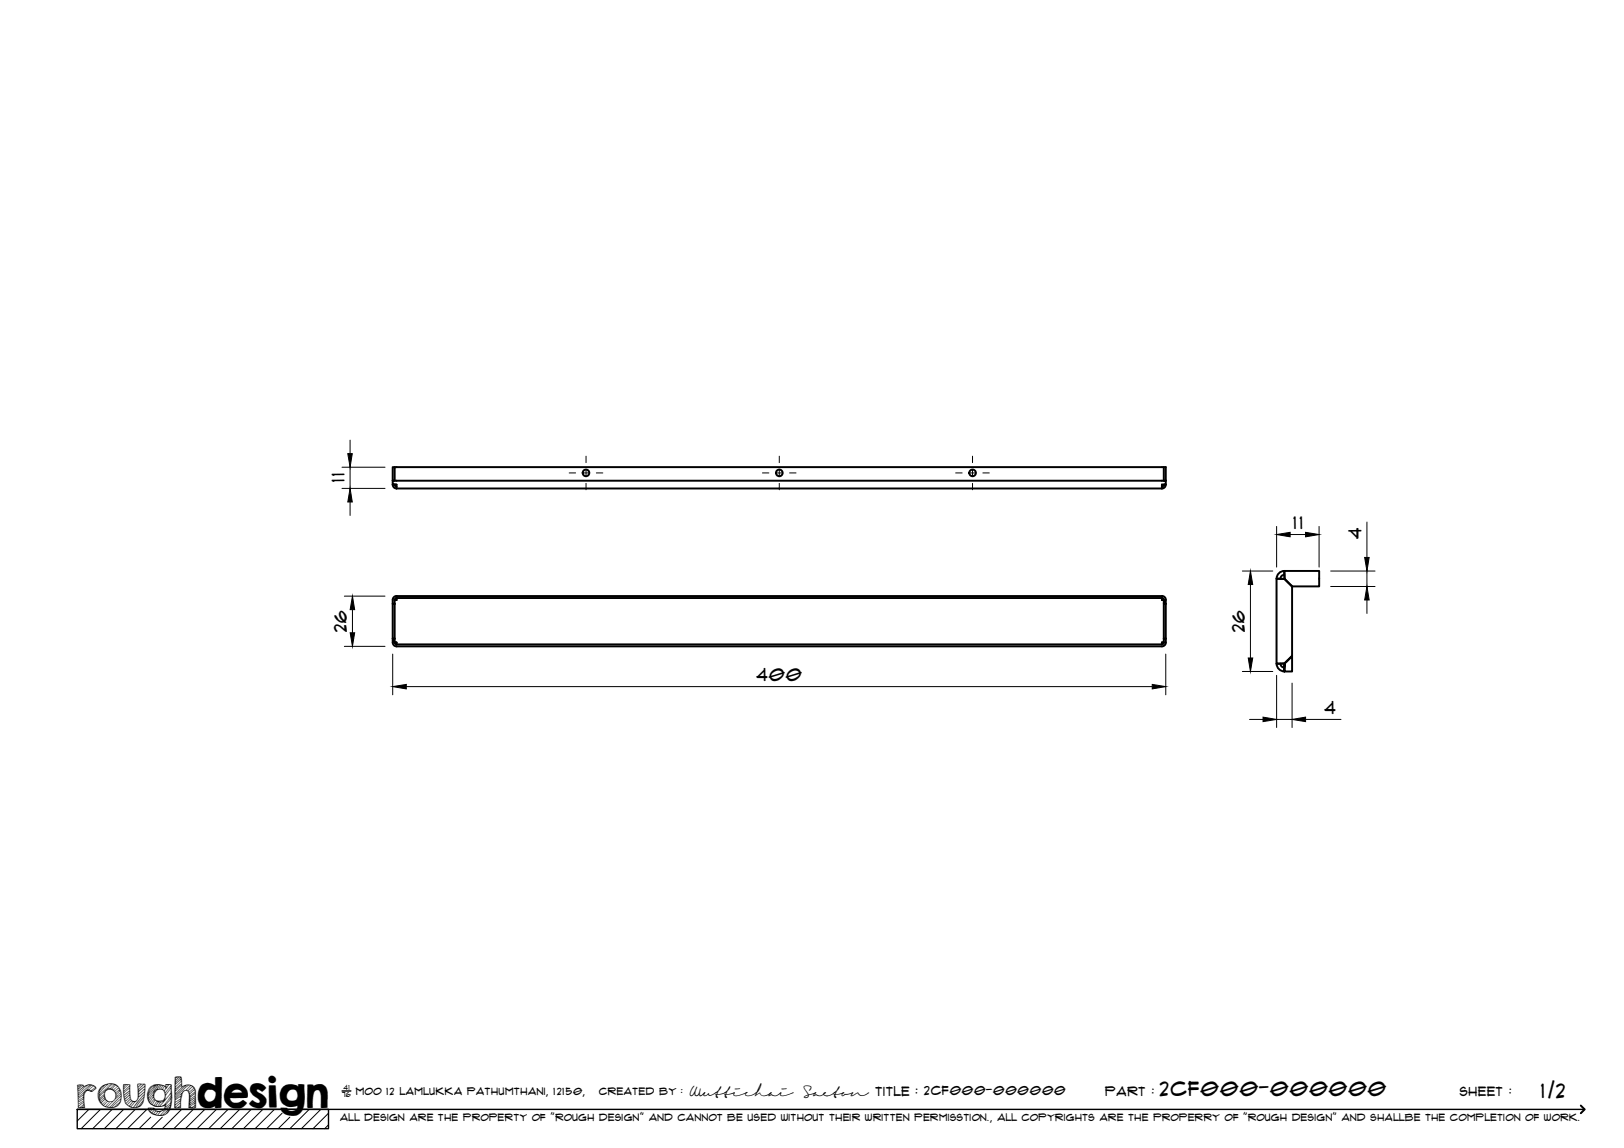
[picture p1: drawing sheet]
<svg xmlns="http://www.w3.org/2000/svg" width="420mm" height="297mm" viewBox="0 0 420 297" stroke-linecap="round" stroke-linejoin="round" font-family="sans-serif">
<!-- layer: Visible -->
<g fill="none" stroke="#000" stroke-width=".51">
<path d="M102.1 124.4v-3.5h199v3.5M102.1 124.3l-.5 .1M102.1 120.9h-.5v3.4M102.6 126.4v-1h-1v-1h200v1h-1v1M102.6 125.9l-.4-.2-.1-.3h-.5l.3 .7 .7 .3M102.6 126.4h198M300.6 125.9l.4-.2 .1-.3h.5l-.3 .7-.7 .3M301.1 124.3l.5 .1M301.1 120.9h.5v3.4M102.1 156.2v9.1M102.1 156.3l-.5-.1v9M102.1 155.2v1"/>
<path d="M102.6 155.2h-.5M102.6 155.2l-.5 .1M102.6 154.7v.5M102.6 154.7h198M102.6 154.7l-.2 .1-.3 .4M300.6 155.2h.5v1h.5v-1a1.01 1.01 0 0 0-1-1h-198a.97 .97 0 0 0-1 1v1h.5M300.6 155.2l.5 .1M300.6 154.7v.5M300.6 154.7l.3 .1 .2 .4M332.3 147.7h9v4h-7l-2-2zM332.3 148.7a1.01 1.01 0 0 0-1 1M332.3 149.7v-2a2.04 2.04 0 0 0-2 2l2 .1 2 2v17.9l-2 2h-2v-22l2 .1"/>
<path d="M102.1 166.2l.5 .1M102.1 165.2l-.5 .1M102.1 166.2l.1 .3 .4 .2M102.6 166.3v.4M300.6 166.3v.4h-198M301.1 165.3h.5v.9a1.01 1.01 0 0 1-1 1h-198a1.01 1.01 0 0 1-1-1v-.9h.5v1M301.1 166.2l-.5 .1M301.1 165.2l.5 .1M301.1 165.3v1M301.1 166.2l-.2 .5h-.3M301.6 165.2v-9h-.5v9.1M331.3 171.7a1.01 1.01 0 0 0 1 1"/>
<path d="M332.3 171.7h-2a2.04 2.04 0 0 0 2 2v-2v2h2v-3.9l-2 1.9"/>
<circle cx="151.6" cy="122.4" r=".86"/>
<circle cx="201.6" cy="122.4" r=".86"/>
<circle cx="251.6" cy="122.4" r=".86"/>
</g>
<circle cx="102.1" cy="125.4" r=".25" fill="#000"/>
<!-- layer: TitleBlock -->
<path d="M20 287h65v5h-65zM20 287h390M88.5 282.3h2.3" fill="none" stroke="#000" stroke-width=".36"/>
<path d="M409 286.1l1 .9-1 1" fill="none" stroke="#000" stroke-width=".51"/>
<g fill="none" stroke="#000" stroke-width=".26">
<path d="M23 287l-3 3.1M26 287l-5 5M29 287l-5 5M32 287l-5 5M35 287l-5 5M38 287l-5 5M39 289.1l-3 2.9M42 289.1l-3 2.9M47 287l-5 5M50 287l-5 5M53 287l-5 5M56 287l-5 5"/>
<path d="M59 287l-5 5M62 287l-5 5M65 287l-5 5M68 287l-5 5M71 287l-5 5M73 288l-4 4M75 289.1l-3 2.9M80 287l-5 5M83 287l-5 5M85 288l-4 4M85 291l-1 1"/>
</g>
<!-- layer: Smart Centers -->
<g fill="none" stroke="#000" stroke-width=".26">
<path d="M151.6 118v1.7M201.6 118v1.7M251.6 118v1.7M147.3 122.4h1.6M150.7 122.4h1.8M151.6 121.5v1.8M151.6 125.1v1.6M154.3 122.4h1.7M197.3 122.4h1.6M200.7 122.4h1.8M201.6 121.5v1.8M201.6 125.1v1.6"/>
<path d="M204.3 122.4h1.7M247.2 122.4h1.7M250.7 122.4h1.8M251.6 121.5v1.8M251.6 125.1v1.6M254.3 122.4h1.6"/>
</g>
<!-- layer: FD_Dimensions -->
<g fill="none" stroke="#000" stroke-width=".26">
<path d="M90.6 113.9v3.5M88.5 126.4h11.1M88.5 120.9h11.1M90.6 120.9v5.5M90.6 129.9v3.5M330.3 136.2v10.5M333.8 138.3h4M341.3 136.2v10.5M353.7 135.1v9.1M89.1 154.2h10.5M91.2 157.7v6M321.4 147.8h7.9"/>
<path d="M323.5 151.2v19.1M344.3 151.8h11.4M344.3 147.8h11.4M353.7 147.8v4M353.7 155.2v3.5M89.1 167.2h10.5M101.6 169.2v10.6M105.1 177.7h193M301.6 169.2v10.6M321.4 173.7h7.9M330.3 174.7v13.5M334.3 176.7v11.5"/>
<path d="M323.3 186.1h3.5M330.3 186.1h4M337.8 186.1h9.1"/>
</g>
<g fill="#000" stroke="#000" stroke-width=".26">
<path d="M90 117.4h1.1l-.5 3.5zM90.6 126.4l.5 3.5h-1.1zM330.3 138.3l3.5-.6v1.2zM337.8 137.7l3.5 .6-3.5 .6zM91.2 154.2l.6 3.5h-1.2zM323.5 147.8l.6 3.4h-1.2zM353.7 151.8l.5 3.4h-1.1zM353.1 144.2h1.1l-.5 3.6zM90.6 163.7h1.2l-.6 3.5zM101.6 177.7l3.5-.6v1.2zM298.1 177.1l3.5 .6-3.5 .6zM322.9 170.3h1.2l-.6 3.4z"/>
<path d="M326.8 185.6l3.5 .5-3.5 .6zM334.3 186.1l3.5-.5v1.1z"/>
</g>
<text font-size="9.7" x="19.9" y="286.8">roughdesign</text>
<g font-size="5.3">
<text x="300.1" y="283.6">2CF000-000000</text>
<text x="398.7" y="284">1/2</text>
</g>
<g font-size="4.6">
<text x="89.2" y="124.7" transform="rotate(-90 89.2 124.7)">11</text>
<text x="334.7" y="136.9">11</text>
<text x="352.2" y="139.3" transform="rotate(-90 352.2 139.3)">4</text>
<text x="89.7" y="163.6" transform="rotate(-90 89.7 163.6)">26</text>
<text x="322" y="163.6" transform="rotate(-90 322 163.6)">26</text>
<text x="195.7" y="176.2">400</text>
<text x="342.7" y="184.7">4</text>
</g>
<g font-size="3.4">
<text x="178.3" y="283.5">Wuttichai</text>
<text x="208.1" y="283.5">Saeton title : 2CF000-000000</text>
</g>
<g font-size="3.3">
<text x="286" y="283.5">Part :</text>
<text x="377.7" y="283.5">sheet :</text>
</g>
<g font-size="2.7">
<text x="92.1" y="283.3">moo 12 Lamlukka pathumthani, 12150,</text>
<text x="155" y="283.3">created by :</text>
</g>
<text font-size="2.6" x="88" y="290.1">all design are the property of &quot;rough design&quot; and cannot be used without their written permisstion., all copyrights are the properry of &quot;rough design&quot; and shallbe the completion of work.</text>
<g font-size="1.9">
<text x="88.5" y="283.9">76</text>
<text x="88.9" y="282.1">41</text>
</g>
</svg>
